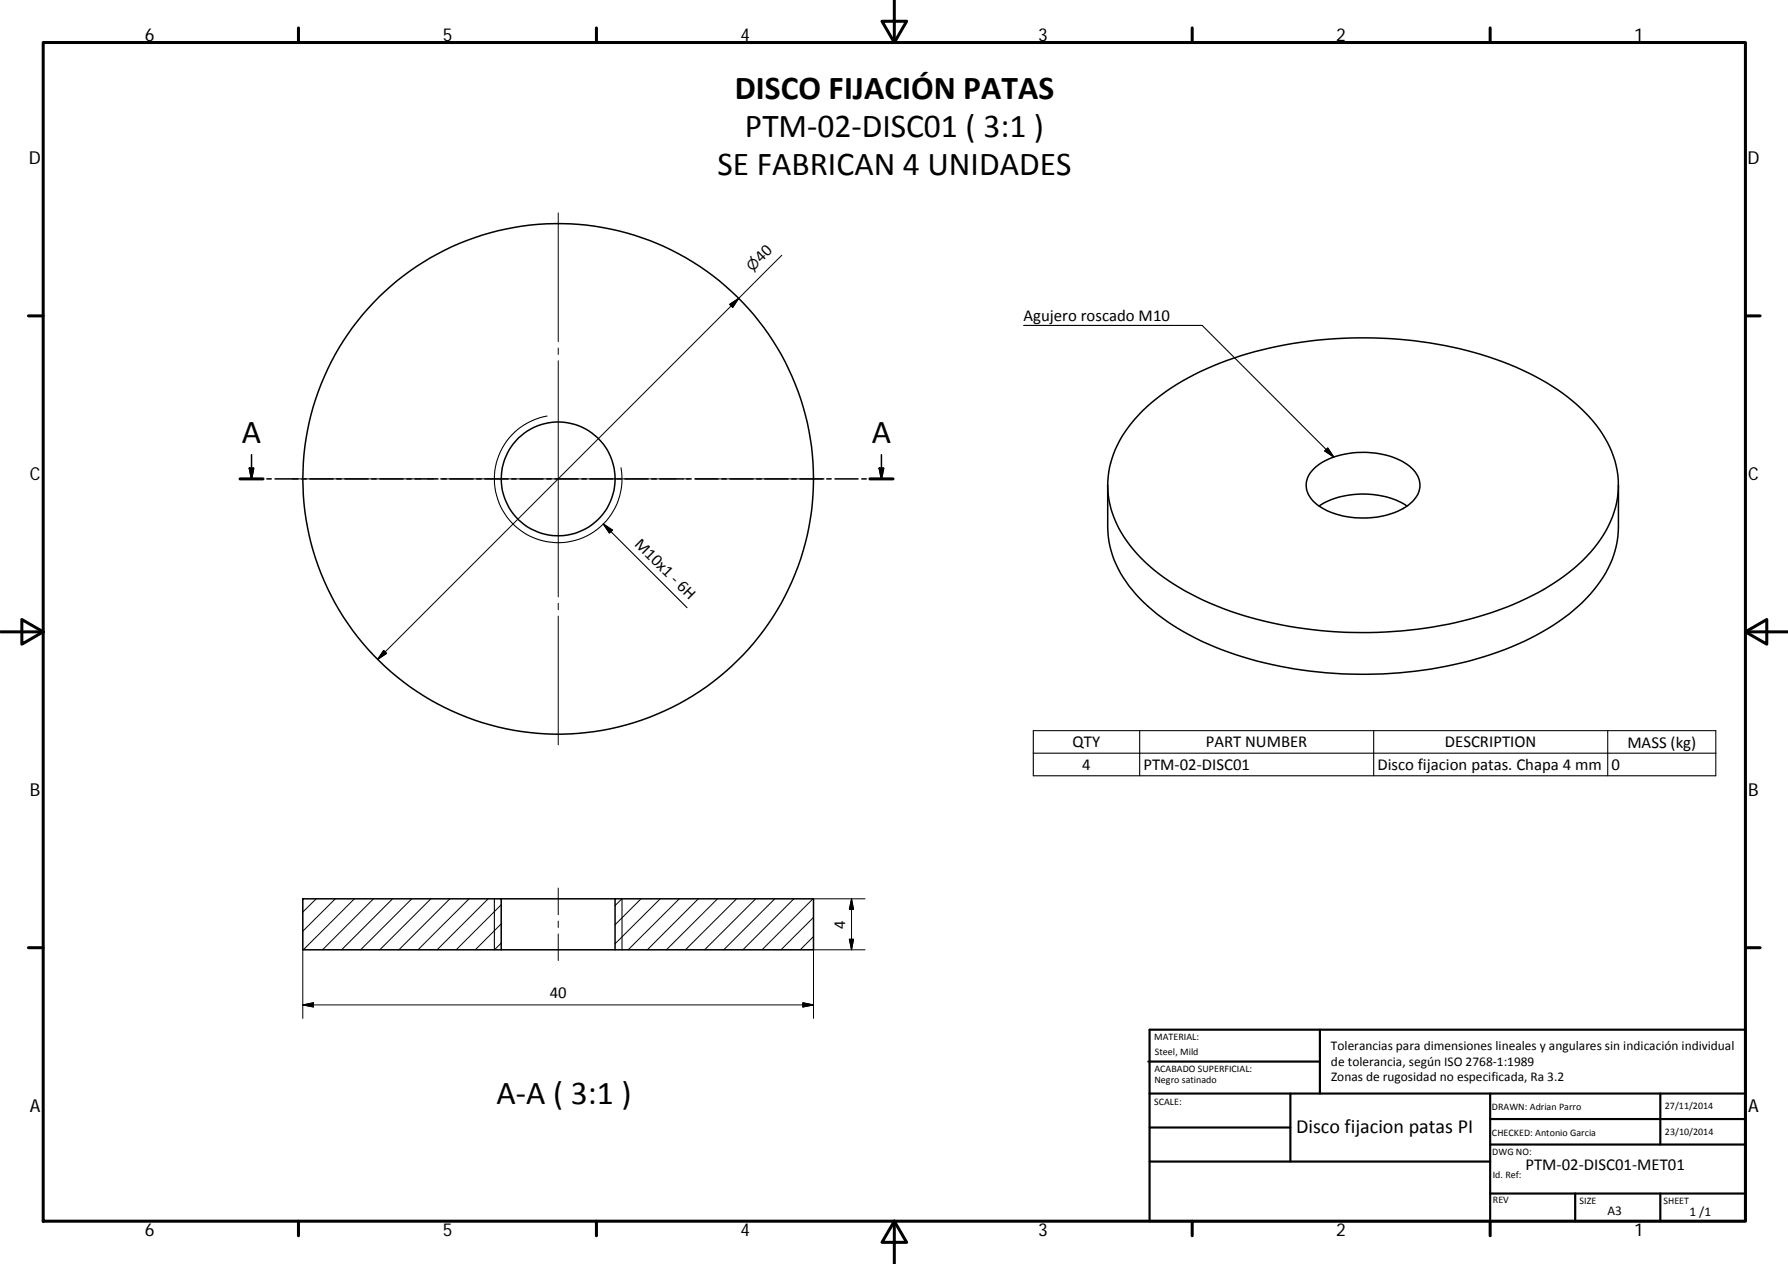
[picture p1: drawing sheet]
<svg xmlns="http://www.w3.org/2000/svg" width="420mm" height="297mm" viewBox="0 0 420 297" stroke-linecap="round" stroke-linejoin="round" font-family="sans-serif">
<g fill="none" stroke="#000" stroke-width=".36">
<path d="M268.6 96.5a59.2 59.2 0 0 1 24.6-13.4 99.3 99.3 0 0 1 59.9 1.9 51.5 51.5 0 0 1 21.2 13.9 22.3 22.3 0 0 1 5.6 19.2 28.8 28.8 0 0 1-11 16.2 68.6 68.6 0 0 1-30.3 12.7 97.7 97.7 0 0 1-52.7-4.6 48.6 48.6 0 0 1-20.4-14.2 21.6 21.6 0 0 1-3.4-22.6 29.9 29.9 0 0 1 6.5-9.1zM56.4 112.5h5.4M58.6 110h1l-.5 2.5zM59.1 106.8v5.7M62.7 112.5h1M64.6 112.5h5.4M70.9 112.5h1.1M72.8 112.5h5.5M79.1 112.5h1.1M81.1 112.5h5.4M87.4 112.5h1M89.3 112.5h5.4"/>
<path d="M95.6 112.5h1M97.5 112.5h5.4M103.8 112.5h1.1M105.7 112.5h5.5M112 112.5h1.1M114 112.5h5.4M120.3 112.5h1M122.2 112.5h5.4M128.5 112.5h1M130.4 112.5h5.4M136.7 112.5h1.1M138.6 112.5h5.4"/>
<path d="M144.9 112.5h1.1M146.8 112.5h5.5M153.2 112.5h1M155.1 112.5h5.4M161.4 112.5h1M163.3 112.5h5.4M169.6 112.5h1.1M171.5 112.5h5.4M177.8 112.5h1.1M179.7 112.5h5.5M186 112.5h1.1M188 112.5h5.4"/>
<path d="M194.3 112.5h1M196.2 112.5h5.4M202.5 112.5h1M204.4 112.5h5.5M206.6 110h1l-.5 2.5zM207.1 106.8v5.7M308.7 110.2a17.2 17.2 0 0 1 12.7-3.9 15.3 15.3 0 0 1 11.1 4.6 5.1 5.1 0 0 1-1.1 7.4 18.9 18.9 0 0 1-14.8 3.1 13 13 0 0 1-8.8-4.7 4.9 4.9 0 0 1 .9-6.5zM310 118.9a20.4 20.4 0 0 1 20.6 0M380.3 114v9.8a24.3 24.3 0 0 1-7.6 16.9 55.1 55.1 0 0 1-22.4 13.1 98.8 98.8 0 0 1-63.2-1.1 49.1 49.1 0 0 1-21.8-15 22.9 22.9 0 0 1-5-13.9v-9.8M71.2 211.2h46.6v12h-46.6zM117.8 211.2h26.7M144.5 211.2h46.7v12h-46.7z"/>
<path d="M117.8 223.2h26.7"/>
<circle cx="131.2" cy="112.5" r="13.4"/>
<circle cx="131.2" cy="112.5" r="60"/>
</g>
<path d="M240.5 76.5h42l30.9 30.9M128.6 97.8a15 15 0 0 0-12.2 17.3 15 15 0 0 0 17.4 12.2 15 15 0 0 0 12.1-17.4M312 105.3l1.4 2.1-2.1-1.4zM141.8 123.1l2.1 1.5-.7 .7zM141.8 123.1l19.6 19.7M242.8 171.7h160.4v10.6h-160.4zM242.8 177h160.4M267.8 171.7v10.6M322.8 171.7v10.6M377.8 171.7v10.6M116.2 211.2v12M146.2 211.2v12" fill="none" stroke="#000" stroke-width=".25"/>
<g fill="none" stroke="#000" stroke-width=".71">
<path d="M10.1 10h400.1v277h-400.1zM70.1 6.6v3.4M140.2 6.6v3.4M207.3 5h5.8l-2.9 5zM210.2 0v10M280.2 6.6v3.4M350.2 6.6v3.4M6.7 74.2h3.4M410.2 74.2h3.4M56.4 112.5h5.4M204.4 112.5h5.5M.2 148.5h9.9"/>
<path d="M5.1 145.6l5 2.9-5 2.9zM410.2 148.5l5-2.9v5.8zM410.2 148.5h9.9M6.7 222.7h3.4M410.2 222.7h3.4M70.1 287v3.4M140.2 287v3.4M210.2 287l2.9 5h-5.8zM210.2 287v10M280.2 287v3.4M350.2 287v3.4"/>
</g>
<g fill="none" stroke="#000" stroke-width=".51">
<path d="M269.8 249.5h40.4M270.1 257h140.1M270.1 242h140.1v45h-140.1zM303.2 257v16M310.2 242v15M350.2 257v30M390.2 257v12M270.1 273h80.1M270.1 265h33.1M350.2 269h60M350.2 263h60M350.2 280.5h60"/>
<path d="M370.2 280.5v6.5M390.2 280.5v6.5"/>
</g>
<path d="M58.6 110h1l-.5 2.5zM206.6 110h1l-.5 2.5z" fill="#000" stroke="#000" stroke-width=".36"/>
<g fill="none" stroke="#000" stroke-width=".23">
<path d="M131.2 50v30.3M183.7 60l-95 95M171.5 71.5l2.1-1.4-1.4 2.1zM131.2 81.8v1.5M131.2 84.8v55.5M68.7 112.5h30.2M100.4 112.5h1.5M103.4 112.5h55.5M160.4 112.5h1.5M163.4 112.5h30.3M90.2 152.8l.7 .7-2.2 1.5zM131.2 141.8v1.5"/>
<path d="M131.2 144.8v30.2M74.3 211.2l-3.1 3.1M78.8 211.2l-7.6 7.6M83.3 211.2l-12 12M87.8 211.2l-12 12M92.3 211.2l-12 12M96.8 211.2l-12.1 12M101.3 211.2l-12.1 12M105.7 211.2l-12 12M110.2 211.2l-12 12M114.7 211.2l-12 12M117.8 212.6l-10.6 10.6"/>
<path d="M117.8 217.1l-6.1 6.1M131.2 208.7v6.2M131.2 216.5v1.5M131.2 219.5v6.2M146.1 211.2l-1.6 1.6M150.6 211.2l-6.1 6.1M155.1 211.2l-10.6 10.6M159.6 211.2l-12 12M164.1 211.2l-12 12M168.6 211.2l-12 12M173.1 211.2l-12 12M177.6 211.2l-12 12"/>
<path d="M182.1 211.2l-12 12M186.6 211.2l-12 12M191 211.2l-11.9 12M191.2 215.6l-7.7 7.6M191.2 211.2h12.1M200.1 211.2v12M200.1 211.2l.5 2.5h-1zM71.2 223.2v16.1M71.2 236.2l2.5-.6v1zM71.2 236.2h120M117.8 221.6l-1.6 1.6M188.7 235.6l2.5 .6-2.5 .4z"/>
<path d="M191.2 220.1l-3.2 3.1M199.6 220.7h1l-.5 2.5zM203.3 223.2h-12.1v16.1"/>
</g>
<path d="M312 105.3l1.4 2.1-2.1-1.4zM141.8 123.1l2.1 1.5-.7 .7z" fill="#000" stroke="#000" stroke-width=".25"/>
<path d="M171.5 71.5l2.1-1.4-1.4 2.1zM90.2 152.8l.7 .7-2.2 1.5zM200.1 211.2l.5 2.5h-1zM71.2 236.2l2.5-.6v1zM188.7 235.6l2.5 .6-2.5 .4zM199.6 220.7h1l-.5 2.5z" fill="#000" stroke="#000" stroke-width=".23"/>
<g font-size="7.9">
<text x="172.7" y="23.2">DISCO FIJACIÓN PATAS</text>
<text x="175" y="32.2">PTM‐02‐DISC01 ( 3:1 )</text>
<text x="168.6" y="41.2">SE FABRICAN 4 UNIDADES</text>
<text x="56.8" y="104">A</text>
<text x="204.9" y="104">A</text>
<text x="116.7" y="259.5">A‐A ( 3:1 )</text>
</g>
<text font-size="4.7" x="304.6" y="266.2">Disco fijacion patas PI</text>
<g font-size="4.2">
<text x="34" y="9.6">6</text>
<text x="104" y="9.6">5</text>
<text x="174" y="9.6">4</text>
<text x="244" y="9.6">3</text>
<text x="314" y="9.6">2</text>
<text x="384" y="9.6">1</text>
<text x="6.8" y="38.7">D</text>
<text x="410.6" y="38.7">D</text>
<text x="7" y="112.9">C</text>
<text x="410.8" y="112.9">C</text>
<text x="7" y="187.1">B</text>
<text x="410.8" y="187.1">B</text>
<text x="7" y="261.3">A</text>
<text x="410.8" y="261.3">A</text>
<text x="34" y="290.4">6</text>
<text x="104" y="290.4">5</text>
<text x="174" y="290.4">4</text>
<text x="244" y="290.4">3</text>
<text x="314" y="290.4">2</text>
<text x="384" y="290.4">1</text>
</g>
<g font-size="3.9">
<text x="178.8" y="61.8" transform="rotate(-45 178.8 61.8)">40</text>
<text x="240.5" y="75.4">Agujero roscado M10</text>
<text x="149" y="128.1" transform="rotate(45 149 128.1)">M10x1 ‐ 6H</text>
<text x="252.1" y="175.6">QTY</text>
<text x="283.3" y="175.6">PART NUMBER</text>
<text x="339.5" y="175.6">DESCRIPTION</text>
<text x="382.4" y="175.7">MASS (kg)</text>
<text x="254.3" y="180.9">4</text>
<text x="268.7" y="180.9">PTM‐02‐DISC01</text>
<text x="323.7" y="181">Disco fijacion patas. Chapa 4 mm</text>
<text x="378.7" y="180.9">0</text>
<text x="198.6" y="218.2" transform="rotate(-90 198.6 218.2)">4</text>
<text x="129.2" y="234.6">40</text>
<text x="358.5" y="274.9">PTM‐02‐DISC01‐MET01</text>
</g>
<text font-size="3.3" x="176.9" y="63.8" transform="rotate(-45 176.9 63.8)">⌀</text>
<g font-size="3.1">
<text x="312.8" y="246.8">Tolerancias para dimensiones lineales y angulares sin indicación individual</text>
<text x="312.8" y="250.4">de tolerancia, según ISO 2768‐1:1989</text>
<text x="312.8" y="254">Zonas de rugosidad no especificada, Ra 3.2</text>
<text x="377.7" y="285.6">A3</text>
<text x="397" y="285.9">1 /1</text>
</g>
<g font-size="2.4">
<text x="271.2" y="244.4">MATERIAL:</text>
<text x="271.3" y="251.9">ACABADO SUPERFICIAL:</text>
<text x="271.4" y="247.9">Steel, Mild</text>
<text x="271.3" y="254.6">Negro satinado</text>
<text x="271.2" y="259.7">SCALE:</text>
<text x="350.6" y="260.9">DRAWN: Adrian Parro</text>
<text x="391.2" y="260.6">27/11/2014</text>
<text x="350.6" y="267">CHECKED: Antonio Garcia</text>
<text x="391.2" y="266.6">23/10/2014</text>
<text x="350.7" y="271.4">DWG NO:</text>
<text x="350.8" y="276.8">Id. Ref:</text>
<text x="350.8" y="282.8">REV</text>
<text x="371.2" y="282.9">SIZE</text>
<text x="390.9" y="282.9">SHEET</text>
</g>
</svg>
